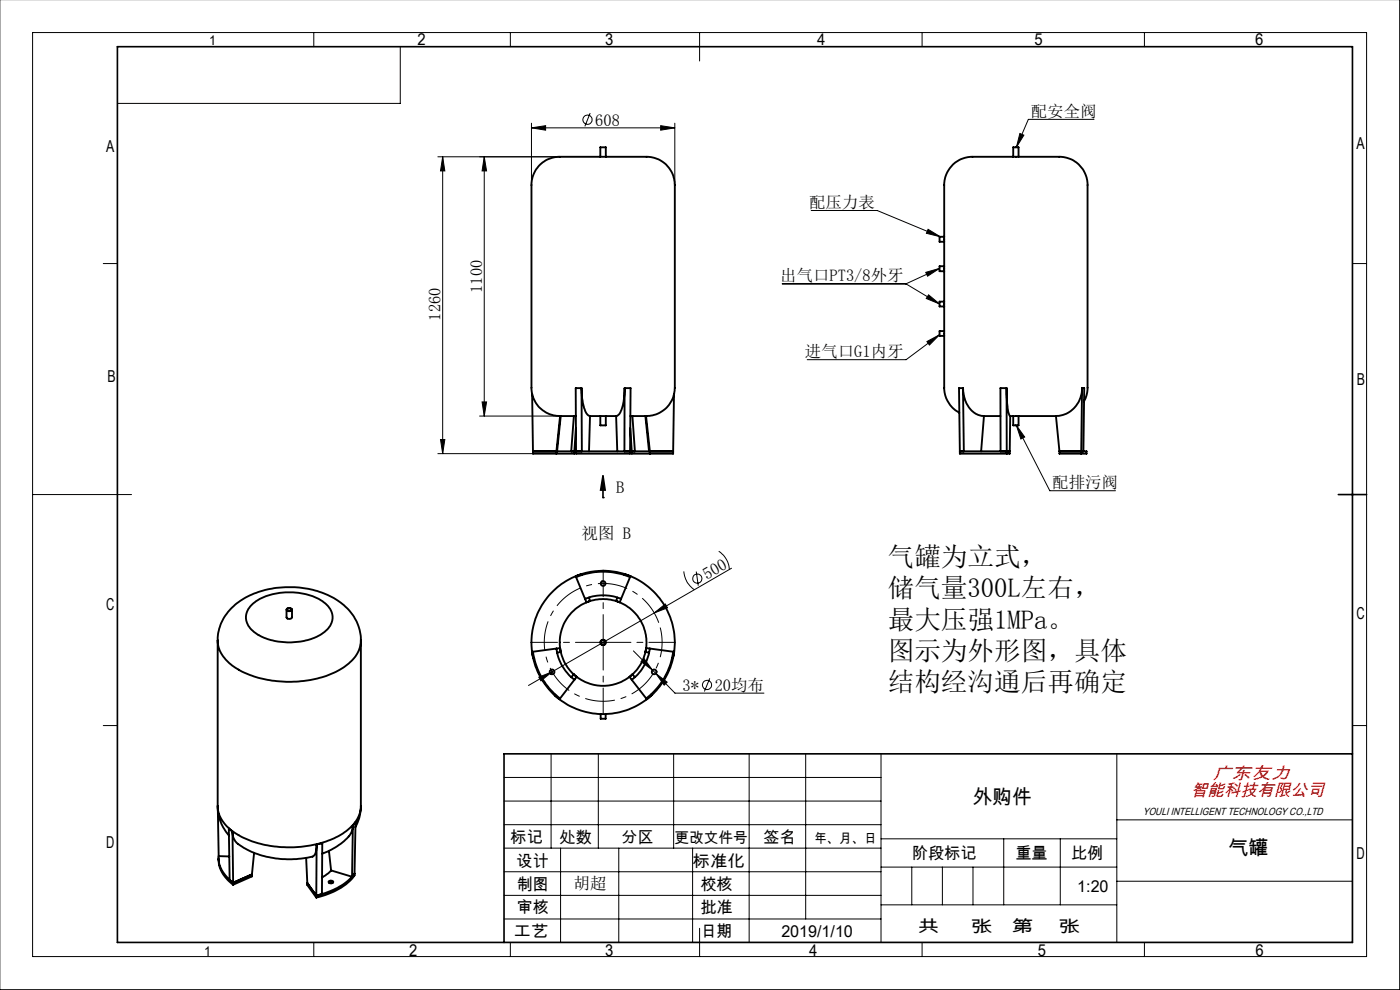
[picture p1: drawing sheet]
<svg xmlns="http://www.w3.org/2000/svg" width="297mm" height="210mm" viewBox="0 0 297 210" stroke-linecap="round" stroke-linejoin="round" font-family="sans-serif">
<g fill="none" stroke="#000" stroke-width=".21">
<path d="M0 -.1v210h296.9v-210M6.9 6.9h283v196h-283zM66.6 6.9v3M84.9 9.9v12h-60M108.3 6.9v3M148.4 6.9v6M195.6 6.9v3M242.8 6.9v3M92.9 33.3h25.8M93.9 33.3v62.9M93.9 33.3l.5 3h-.9zM102.7 33.3v55"/>
<path d="M102.7 33.3l.5 3h-.9zM112.7 27.1l3-.4v.9zM112.7 26.1v13.2M112.7 27.1h30.5M125.2 24l-1.1 2.8M140.2 26.7l3 .4-3 .5zM143.2 26.1v13.2M216.4 28.3l.8 .4-1.6 2.5zM232.1 25.3h-13.9l-2.6 5.9M21.9 55.9h3M172.1 44.7h14l13.4 5.5M196.4 57.8l2.9-.9-2.5 1.7z"/>
<path d="M196.9 48.6l2.6 1.6-3-.7zM199.3 56.9l-7.1 3.3M286.9 55.9h3M165.9 60.2h26.3M192.2 60.2l7.1 4.3M196.6 72.5l2.7-1.5-2.1 2.2zM197 62.5l2.3 2-2.8-1.2zM199.3 71l-7.1 5.3h-21M92.9 96.2h20.2M93.5 93.2h.9l-.5 3zM101.7 88.3h17M102.3 85.3h.9l-.5 3z"/>
<path d="M215.6 90.2l7.1 13.9h13.9M215.6 90.2l1.8 2.5-.8 .4zM6.9 104.9h21M152.5 116.9a4.9 4.9 0 0 1 2.2 3.9M127.8 136.3h.3M128 136.2v.2M134.4 138.1l4 4.1M136.6 139.7l1.8 2.5-2.4-1.8zM138.8 130l-21.7 12.5M138.8 130l2.3-1.9 .5 .8zM145.1 121.2v.3a4.9 4.9 0 0 0 2.2 3.6M147.7 121.2l.4 3"/>
<path d="M155.2 120.5l-16.4 9.5M21.9 153.9h3M114.3 143.6l2.8-1.1-2.3 1.9zM116.9 159.9v20M117.1 142.5l-5 2.9M126.9 159.9v20M138.4 142.2l.7 .7M139.1 142.9l2.4 1.8-.6 .6zM139.1 142.9l4.1 4.1h18.9M142.9 159.9v20M150.6 143.9l-1.2 2.8M158.9 159.9v40"/>
<path d="M170.9 159.9v35M186.9 159.9v40M236.9 159.9v40M286.9 153.9h3M286.9 159.9v40h-180M106.9 179.9h80M106.9 169.9h80M106.9 164.9h80M106.9 174.9h80M118.9 179.9v20M131.3 179.9v20M146.9 179.9v20"/>
<path d="M186.9 177.9h50M212.9 177.9v14M224.9 177.9v14M236.9 173.9h50M66.6 199.9v3M106.9 189.9h80M106.9 194.9h80M106.9 184.9h80M108.3 199.9v3M148.4 196.9v6M186.9 191.9h50M186.9 183.9h50"/>
<path d="M193.4 183.9v8M195.6 199.9v3M199.9 183.9v8M206.4 183.9v8M236.9 186.9h50M242.8 199.9v3"/>
<circle cx="124.6" cy="25.4" r=".99"/>
<circle cx="147.9" cy="122.7" r=".98"/>
<circle cx="150" cy="145.3" r=".97"/>
</g>
<path d="M24.9 9.9h262v190h-262zM127.9 100.9l.5 3.1h-1zM127.9 100.9v4.6M283.9 104.9h6M286.9 159.9h-180v40" fill="none" stroke="#000" stroke-width=".35"/>
<path d="M139.9 132.6a12.5 12.5 0 0 0-20.9-5.1 12.5 12.5 0 0 0 5.5 20.8 12.5 12.5 0 0 0 15.7-14.7l-.3-1" fill="none" stroke="#000" stroke-width=".21" stroke-dasharray="6.3 1.3 1.3 1.3" stroke-dashoffset="-.5" stroke-linecap="butt"/>
<g fill="#000">
<path d="M127.9 100.9l.5 3.1h-1z"/>
<path d="M93.9 33.3l.5 3h-.9zM93.5 93.2h.9l-.5 3z"/>
<path d="M140.2 26.7l3 .4-3 .5zM112.7 27.1l3-.4v.9z"/>
<path d="M196.6 72.5l2.7-1.5-2.1 2.2zM197 62.5l2.3 2-2.8-1.2zM196.4 57.8l2.9-.9-2.5 1.7zM196.9 48.6l2.6 1.6-3-.7zM215.6 90.2l1.8 2.5-.8 .4zM216.4 28.3l.8 .4-1.6 2.5z"/>
<path d="M102.3 85.3h.9l-.5 3zM102.7 33.3l.5 3h-.9z"/>
<path d="M114.3 143.6l.5 .8 2.3-1.9zM138.8 130l2.8-1.1-.5-.8z"/>
<path d="M136.6 139.7l-.6 .7 2.4 1.8zM139.1 142.9l1.8 2.4 .6-.6z"/>
<circle cx="127.9" cy="105.5" r=".17"/>
</g>
<path d="M127.7 136.3h-15.1M128 136v-15.1M128 136.5v15.1M128.2 136.3h15.1" fill="none" stroke="#000" stroke-width=".21" stroke-dasharray="6.3 1.3 1.3 1.3" stroke-dashoffset=".7"/>
<g fill="none" stroke="#000" stroke-width=".4">
<path d="M127.4 33.3v-2.1h1.1v2.1M214.9 33.3v-2.1h1.2v2.1M200.3 50.2v-10.9a6.2 6.2 0 0 1 7.2-6h16.5a6 6 0 0 1 6.7 6v43.3l-.2 1.2-.5 1.4M200.3 50.2v1.1M200.3 50.2h-1v1.1h1M200.3 56.5v1M200.3 56.5h-1v1h1M200.3 51.3v5.2M200.3 57.5v6.5M200.3 71.3v11a6.1 6.1 0 0 0 3.2 5.3M200.3 70.2v1.1M200.3 70.2h-1v1.1h1"/>
<path d="M200.3 64h-1v1h1M200.3 64v1M200.3 65v5.2M112.9 83.6l.2 12.1M113.1 95.7h4.9M113.1 95.7v.5h4.9M118 95.7h3.8M118 95.7v.5M118.8 88.3l-.8 7.4M119 88.3l-.8 7.4h-.2M121.7 88.3l-.5 7.4h.6M121.8 95.7v.5h-3.8"/>
<path d="M122.2 88.3h-2.7a6.1 6.1 0 0 1-6.8-6v-43a6.1 6.1 0 0 1 7.3-6h16.5a6.1 6.1 0 0 1 6.7 6v43a6.2 6.2 0 0 1-7.3 6h-2.2M122.2 90.8l-.4 4.9M122.2 95.7v.5h11.5v-.5M122.2 95.7h11.5M123.4 82.3v13.4h-1.2M123.4 82.3h-1.3l.1 13.4M123.4 82.3a10 10 0 0 0 1.3 5.7l.5 .3M125.2 88.3h5.5M125.2 88.3l-.2 7.4M127.4 88.3v1.9h1.1v-1.9M130.7 88.3l.3 7.4M132.5 82.3h1.3l-.1 13.4"/>
<path d="M132.5 82.3a9.3 9.3 0 0 1-1.3 5.7l-.5 .3M132.5 82.3v13.4h1.2M133.7 90.8l.3 4.9M134 95.7v.5h3.9M134 95.7h3.9M134.2 88.3l.5 7.4h-.7M136.9 88.3l.8 7.4h.2M137.1 88.3l.8 7.4M137.9 95.7h4.9M137.9 95.7v.5M142.8 95.7v.5h-4.9M143 83.6l-.2 12.1"/>
<path d="M203.6 95.7v.5h10M203.6 95.7h10M204.3 82.3l.2 13.4h-.9M204.3 82.3h-.9l.2 13.4M204.3 82.3a5.8 5.8 0 0 0 3.7 5.9l.7 .1M208.7 88.3h3.5M208.7 88.3l-.6 7.4M213.5 82.3l.1 3.2a5 5 0 0 0 .7 2.7v.1M213.5 82.3h-1.3l.1 13.4h1.3M213.5 82.3l.1 13.4M213.6 95.7h.6M213.6 95.7v.5"/>
<path d="M214.2 95.7v.5h-.6M214.3 88.3h9.7M214.3 88.3l-.1 7.4M214.9 88.3v1.9h1.2v-1.9M224 88.3l.8 7.4M224.8 95.7h4.6M224.8 95.7v.5h4.6M229.4 95.7h1.1v.5h-1.1M229.4 95.7v.5M229.6 82.3h.4l-.2 13.4h-.4M229.6 82.3a5.8 5.8 0 0 1-5.6 6M229.6 82.3l-.2 13.4"/>
<path d="M46.2 135.8a10.7 10.7 0 0 1 6.8-9.5 20 20 0 0 1 19.3 1.5 10 10 0 0 1 4.3 8M46.2 135.8a7.5 7.5 0 0 0 4.4 6.3 23.6 23.6 0 0 0 21.8-.2 7.3 7.3 0 0 0 4.2-5.9v-.2M46.2 135.8v35.1M53.2 128.5a12.1 12.1 0 0 1 9.8-2.8 9.3 9.3 0 0 1 7.1 3.7 3.7 3.7 0 0 1-1.7 5 13.8 13.8 0 0 1-14.6-.4 3.6 3.6 0 0 1-.6-5.5zM60.8 129.3v1.6a.65 .65 0 0 0 1.1 0v-1.6M60.9 129.2a.5 .5 0 0 1 .5-.2 .5 .5 0 0 1 .4 .5 .54 .54 0 0 1-.9-.3zM60.9 129.1a.6 .6 0 0 1 1 .3 .57 .57 0 0 1-.6 .3 .57 .57 0 0 1-.4-.5zM76.6 135.8v35.1M113.1 138.2l5.7-.7 .2 .8-.8 .2M113.1 138.2h-.2l.1 .7 .1 .7 .2-.1M113.1 138.2a15.1 15.1 0 0 0 5.7 10M118 137.6a9.8 9.8 0 0 0 3.8 6.6"/>
<path d="M122.2 122.4a15.1 15.1 0 0 1 11.5 0M122.2 122.4l1.9 4.6M123.4 122v-.2l-.7 .2-.6 .2 .1 .2M124.1 127a10.3 10.3 0 0 1 7.7 0M125 126.7l.2 .8-.7 .2-.1 .1-.3-.8M131 126.7l-.3 .8 .6 .2 .2 .1 .3-.8M132.5 122v-.2l.6 .2 .7 .2-.1 .2M133.7 122.4l-1.9 4.6M137.9 137.6a10.1 10.1 0 0 1-3.9 6.6M137.9 137.6l-.8-.1-.2 .8 .8 .2M137.9 137.6l4.9 .6M142.8 138.2a14.8 14.8 0 0 1-5.7 10"/>
<path d="M142.8 138.2h.2v.4l-.2 1-.2-.1M117.8 147.3l-.1 .2 1 .8 .1-.1M121.2 143.6l.5-.6 .6 .6-.5 .6M121.8 144.2l-3 4M127.4 151.5v1h1.1v-1M134 144.2l3.1 4M134.7 143.6l-.5-.6-.6 .6 .4 .6M138.1 147.3l.1 .2-.5 .4-.5 .4-.1-.1M46.2 170.9a9.3 9.3 0 0 0 2.4 6.3M46.2 170.9a7.5 7.5 0 0 0 4.4 6.3 23.6 23.6 0 0 0 22.1-.4 7.2 7.2 0 0 0 3.9-5.9M46.2 171.7l.2 9.9M49.3 176.4a3.4 3.4 0 0 0 2.1 3.2 19.7 19.7 0 0 0 15.2 1.9l.5-1.1 .1-1.3"/>
<path d="M49.3 176.4l-.8-.7 .2 10.9 .8 .6M49.3 176.4l.2 10.8M67.2 179.1l1.2-.3-.1 10.9-1.2 .3M67.2 179.1l-.1 10.9M74.9 175.1a4.5 4.5 0 0 1-2.3 3.6l-2.3 1.5-1.9 .9M74.9 175.1l.5-.7-.2 10.9M74.9 175.1l-.2 10.9M76.6 170.9l-.3 2.4-.9 2.2M46.4 182a6.8 6.8 0 0 0 3.1 5.7M46.4 181.6a6.5 6.5 0 0 0 3.1 5.6M46.4 181.6l2.2 .1M49.5 187.2v.5"/>
<path d="M53.4 185.5l-3.9 1.7M53.4 185.5v.4l-3.9 1.8M53.9 180.9l-.5 4.6M64.9 182l.3 5.3M65.2 187.3l1.9 2.7M65.2 187.3v.4l1.9 2.7M67.1 190v.4M69.7 187a.49 .49 0 0 1 .6-.2 .49 .49 0 0 1 .3 .4l-.6 .2zM69.8 180.5l.4 4.1M69.8 187.3h.8M70.2 184.6l-.6 .7-1.3 .8M70.2 184.6l4.5 1.4"/>
<path d="M75.2 185.3l-.5 .7M75.2 185.3v.4a13.7 13.7 0 0 1-8.1 4.7M75.2 185.3a14.2 14.2 0 0 1-8.1 4.7"/>
<circle cx="127.9" cy="136.3" r=".59"/>
<circle cx="127.9" cy="136.3" r="9.2"/>
<circle cx="127.9" cy="136.3" r="15.2"/>
<circle cx="127.9" cy="136.3" r=".49"/>
<circle cx="128" cy="123.8" r=".49"/>
<circle cx="117.1" cy="142.5" r=".5"/>
<circle cx="138.8" cy="142.5" r=".5"/>
</g>
<g font-size="5.6">
<text x="188.3" y="120">气罐为立式，</text>
<text x="188.3" y="126.7">储气量300L左右，</text>
<text x="188.3" y="133.3">最大压强1MPa。</text>
<text x="188.3" y="140">图示为外形图，具体</text>
<text x="188.3" y="146.6">结构经沟通后再确定</text>
</g>
<g font-size="4.2">
<text x="206.4" y="170.5">外购件</text>
<text x="260.6" y="181.5">气罐</text>
</g>
<g font-size="3.7" fill="#f00">
<text x="257.2" y="165.2">广东友力</text>
<text x="252.6" y="168.7">智能科技有限公司</text>
</g>
<g font-size="3.5">
<text x="88.6" y="9.6">2</text>
<text x="128.4" y="9.6">3</text>
<text x="173.3" y="9.6">4</text>
<text x="219.4" y="9.6">5</text>
<text x="266.3" y="9.6">6</text>
<text x="126.3" y="26.6">608</text>
<text x="218.7" y="24.8">配安全阀</text>
<text x="22.5" y="32.2">A</text>
<text x="287.8" y="31.6">A</text>
<text x="171.6" y="44.1">配压力表</text>
<text x="165.5" y="59.7">出气口PT3/8外牙</text>
<text x="102.3" y="62.1" transform="rotate(-90 102.3 62.1)">1100</text>
<text x="93.4" y="68" transform="rotate(-90 93.4 68)">1260</text>
<text x="170.8" y="75.8">进气口G1内牙</text>
<text x="22.8" y="81">B</text>
<text x="287.9" y="81.6">B</text>
<text x="130.7" y="104.5">B</text>
<text x="223.2" y="103.6">配排污阀</text>
<text x="123.3" y="114.2">视图 B</text>
<text x="150" y="123" transform="rotate(-30 150 123)">500</text>
<text x="22.5" y="129.4">C</text>
<text x="287.8" y="131.4">C</text>
<text x="144.8" y="146.5">3*</text>
<text x="151.6" y="146.5">20均布</text>
<text x="22.5" y="179.9">D</text>
<text x="108.3" y="178.7">标记</text>
<text x="118.7" y="178.7">处数</text>
<text x="131.8" y="178.7">分区</text>
<text x="162" y="178.7">签名</text>
<text x="109.6" y="184">设计</text>
<text x="147" y="184">标准化</text>
<text x="193.5" y="182.2">阶段标记</text>
<text x="215.4" y="182.2">重量</text>
<text x="227.3" y="182.2">比例</text>
<text x="287.8" y="182.2">D</text>
<text x="109.7" y="188.7">制图</text>
<text x="121.7" y="188.6">胡超</text>
<text x="148.6" y="188.7">校核</text>
<text x="228.5" y="189.1">1:20</text>
<text x="109.6" y="193.7">审核</text>
<text x="148.6" y="193.7">批准</text>
<text x="194.7" y="197.7">共</text>
<text x="205.9" y="197.7">张</text>
<text x="214.6" y="197.7">第</text>
<text x="224.6" y="197.7">张</text>
<text x="86.8" y="202.7">2</text>
<text x="108.9" y="198.7">工艺</text>
<text x="128.4" y="202.7">3</text>
<text x="148.7" y="198.7">日期</text>
<text x="165.8" y="198.7">2019/1/10</text>
<text x="171.6" y="202.7">4</text>
<text x="220.2" y="202.7">5</text>
<text x="266.3" y="202.7">6</text>
</g>
<text font-size="3.2" x="143.1" y="178.7">更改文件号</text>
<g font-size="2.9">
<text x="44.4" y="9.5">1</text>
<text x="43.3" y="202.7">1</text>
</g>
<text font-size="2.8" x="172.8" y="178.7">年、月、日</text>
<text font-size="2.2" x="242.5" y="172.9">YOULI INTELLIGENT TECHNOLOGY CO.,LTD</text>
</svg>
